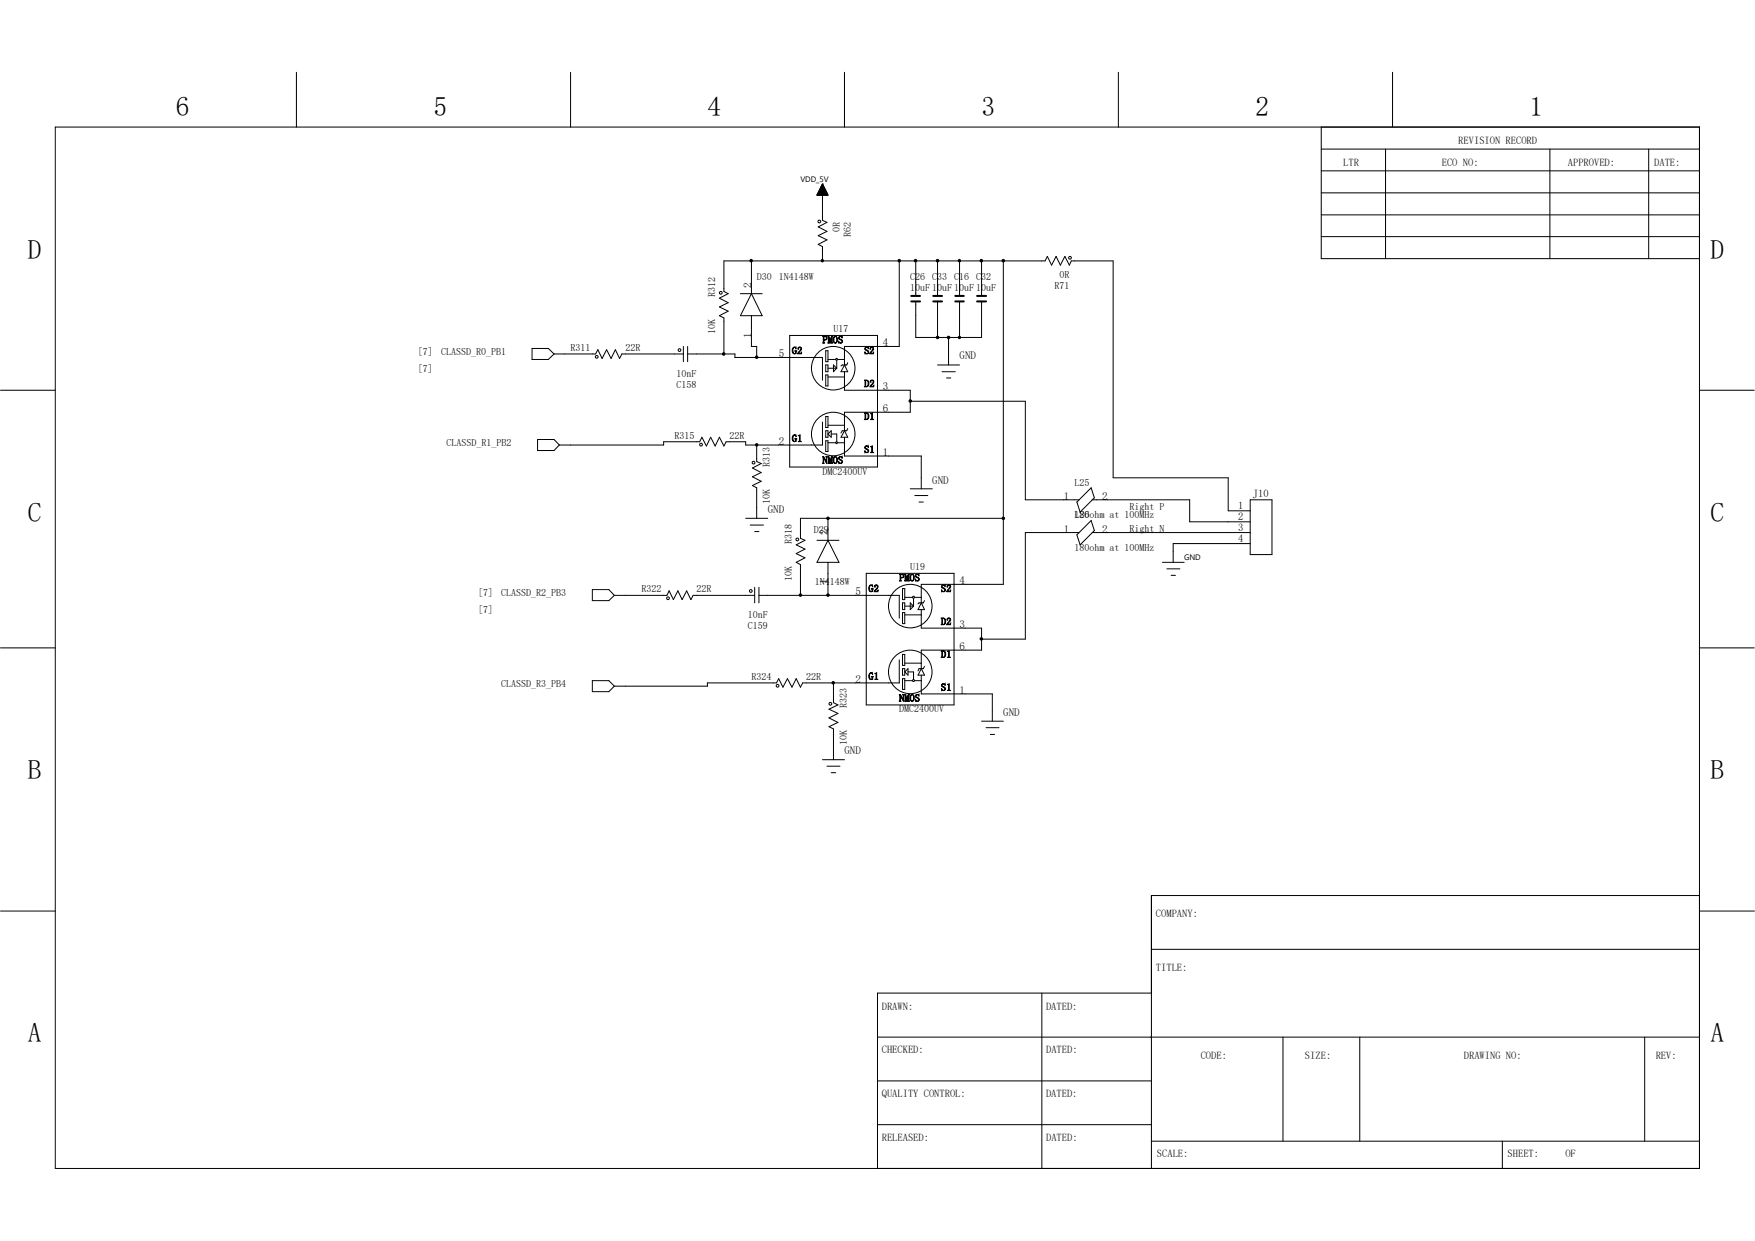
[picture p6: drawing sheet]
<svg xmlns="http://www.w3.org/2000/svg" width="297mm" height="210mm" viewBox="0 0 297 210" stroke-linecap="round" stroke-linejoin="round" font-family="sans-serif">
<g fill="none" stroke="#000" stroke-width=".17">
<path d="M50.2 12.2v9.3M96.6 12.2v9.3M142.9 12.2v9.3M189.3 12.2v9.3M235.7 12.2v9.3M9.4 21.5h278.2v176.2h-278.2zM138.3 32.9l1.8 .1M138.3 32.9v.1M138.3 32.9h1.7M138.4 32.8h1.6v.2M138.4 32.8v.2M138.4 32.7h1.6"/>
<path d="M138.5 32.6h1.5v.4M138.5 32.6v.4M138.5 32.6h1.4M138.5 33v-.5h1.4v.5M138.6 32.4h1.2M138.6 32.3h1.2v.7M138.6 32.3v.7M138.6 32.3h1.1M138.7 32.2h1v.8M138.7 32.2v.8M138.7 32.1h1M138.8 32h.9v1"/>
<path d="M138.9 31.9h.7v1.1M138.9 31.7h.6v1.3M138.9 31.7v1.3M138.9 31.7h.6M139 31.6h.4v1.4M139 31.5v1.5M139 31.5h.4M139 31.5h.4v1.5M139 31.4v1.6M139.1 31.4h.2M139.1 31.3h.2v1.7M139.1 31.2v1.8"/>
<path d="M139.1 31.2h.1M139.2 31.2h.1M139.2 31.2v6.1l.8 .3-1.5 .8 1.5 .8-1.5 .7 1.5 .7-1.5 .8 .7 .3v2.5M139.2 31.2l.9 1.8h-1.8zM139.5 31.8h-.6v1.2M139.6 32h-.8v1M223.6 25.2h64M223.6 28.9h64M223.6 36.4h64M223.6 21.5v22.3h64M223.6 32.6h64M234.5 25.2v18.6"/>
<path d="M262.3 25.2v18.6M279 25.2v18.6M90 59h2.8l1 .9-1 .9h-2.8zM93.8 59.9h7l.4-.7 .7 1.5 .8-1.5 .7 1.5 .7-1.5 .8 1.5 .3-.8h10.5M115.7 58.6v2.6M116.4 59.9h8v.6h14.8v3.8M116.4 58.6v2.6M122.5 59.9v-6.1l-.7-.4 1.4-.7-1.4-.8 1.4-.7-1.4-.7 1.4-.8-.7-.4v-5.1h54.4l.3-.8 .8 1.5 .7-1.5 .8 1.5 .7-1.5 .8 1.5 .3-.7h7.1v36.7h19.5v5.5h3.7M125.3 49.7h3.7M127.2 49.7l1.8 3.7h-3.7zM127.2 44.2v5.5M127.2 53.4v5.2h.9v1.9"/>
<path d="M133.6 56.8h14.9v22.2h-14.9zM139.7 59.4h.4v1.8h-.4zM152.2 44.2v14.4h-9.3v3.2M155 51v6.1h11.1v-6.1M155 44.2v5.9M158.7 44.2v5.9M158.7 51v6.1M160.5 57.1v4.7M162.4 44.2v5.9M162.4 51v6.1M166.1 44.2v5.9M169.8 44.2v54.7h-13.9v3.1"/>
<path d="M223.6 40h64M.1 66h9.3M91 74.4h2.8l.9 .9-.9 .9h-2.8zM128.1 75.3v2.8l.7 .3-1.5 .8 1.5 .8-1.5 .7 1.5 .7-1.5 .8 .8 .3v5.2M139.2 71.4v3.9h-13v-.5h-3.3l-.4 .7-.7-1.5-.8 1.5-.7-1.5-.8 1.5-.7-1.5-.4 .8h-6.1v.5h-17.6M139.7 61.8h.4v1.1h-.4zM139.7 63.5h.4v1.8h-.4zM139.7 70.5h.4v1.8h-.4zM139.7 72.9h.4v1.1h-.4zM139.7 74.6h.4v1.8h-.4zM140.1 74.9h1.3M140.1 72h2.8"/>
<path d="M140.1 62.3h1.5M140.1 60.8h1.3M140.1 63.8h2.8M140.7 73.4h.9v1.4M140.7 72.9v1.1l-.6-.6zM141.1 61.8l.5 .5-.5 .6zM141.6 61v1.3M141.8 74.9h1.1M141.8 60.8h1.1M142.9 72.9h.1M142.9 61.8h.1M142.9 62.9v3.1h11.2v3.8h-11.2v3.1"/>
<path d="M142.9 74v3.2h13v5.5M142.9 72.9l.6 1.1h-1.2zM142.9 61.8l.6 1.1h-1.2zM143.5 72.5l-.2 .4h-.8l-.2 .4M143.5 61.4l-.2 .4h-.8l-.2 .1M154.1 67.9h19.4v16.7h9.1M158.7 61.8h3.7M159.4 62.9h2.3M160.2 64h.7M287.6 66h9.3M100.2 99.8h2.8l1 1-1 .8h-2.8zM126.2 87.7h3.7"/>
<path d="M127 88.9h2.2M127.7 99.4v2.6M127.7 90h.7M128.4 99.4v2.6M138.3 91.4h3.7M140.1 91.4l1.9 3.8h-3.7zM140.1 87.7v3.7M140.1 95.2v5.6M146.6 97h14.9v22.3h-14.9zM152.7 99.6h.4v1.9h-.4zM154.1 82.7h3.7M154.8 83.9h2.2"/>
<path d="M155.5 85h.8M169.8 87.7h-34.3v3.4l.7 .3-1.5 .8 1.5 .7-1.5 .8 1.5 .7-1.5 .8 .8 .3v5.3M182.2 85l2.5-2.5 .5 1.7-2.4 2.5zM182.2 90.5l2.5-2.4 .5 1.7-2.4 2.4zM182.6 90.1h-9.1v18.1h-7.4M184.8 84.6h16.5v3.7h10.3M184.8 90.1h26.8M196.7 95.2h3.7M197.5 96.3h2.2M198.2 97.4h.7M211.6 84.6h3.7v9.3h-3.7zM211.6 92h-13.1v3.2"/>
<path d="M.1 109.6h9.3M100.2 115.2h2.8l1 .9-1 1h-2.8zM104 100.8h8.9l.3-.8 .8 1.5 .7-1.5 .7 1.5 .8-1.5 .7 1.5 .4-.7h10.4M128.4 100.8h23.8v3.8M141.1 115.6v3.3l.7 .4-1.5 .7 1.5 .7-1.5 .8 1.5 .8-1.5 .7 .8 .4v5.2M152.2 111.7v3.9h-16.4l-.3 .7-.8-1.4-.7 1.4-.7-1.4-.8 1.4-.7-1.4-.4 .7h-11.7v.5h-15.7M152.7 102h.4v1.2h-.4zM152.7 103.7h.4v1.8h-.4zM152.7 110.7h.4v1.9h-.4zM152.7 113.2h.4v1.1h-.4zM152.7 114.9h.4v1.8h-.4zM153.1 115.2h1.3"/>
<path d="M153.1 112.2h2.8M153.1 102.6h1.5M153.1 101.1h1.3M153.1 104.1h2.8M153.7 113.7h.9v1.3M153.7 113.2v1.1l-.6-.6zM154.1 102l.5 .6-.5 .6zM154.6 101.3v1.3M154.8 115.2h1.1M154.8 101.1h1.1M155.9 113.2h.1M155.9 102h.1"/>
<path d="M155.9 103.2v3.1h10.2v3.7h-10.2v3.2M155.9 113.2l.6 1.1h-1.1zM155.9 114.3v3.1h12v4.6M155.9 102l.6 1.2h-1.1zM156.5 112.8l-.2 .4h-.8l-.1 .3M156.5 101.6l-.2 .4h-.8l-.1 .2M287.6 109.6h9.3M139.2 128.6h3.7M140 129.7h2.2M140.7 130.8h.7M166.1 122h3.7M166.9 123.1h2.2"/>
<path d="M167.6 124.3h.7M.1 154.2h9.3M287.6 151.6h-92.7v46.1M287.7 154.2h9.2M148.5 175.5h139.1M176.3 168.1v29.6M194.9 160.7h92.7M194.9 168.1h-46.4v29.6M217.1 175.5v17.6M230.1 175.5v17.6M278.3 175.5v17.6M148.5 182.9h46.4"/>
<path d="M148.5 190.3h46.4M194.9 193.1h92.7M254.3 193.1v4.6"/>
<circle cx="138.7" cy="37.5" r=".23"/>
<circle cx="115" cy="59.2" r=".23"/>
<circle cx="122" cy="49.6" r=".23"/>
<circle cx="181.1" cy="43.6" r=".23"/>
<circle cx="101" cy="60.4" r=".23"/>
<circle cx="118.6" cy="75.2" r=".23"/>
<circle cx="127.5" cy="78.3" r=".23"/>
<circle cx="141" cy="73.4" r="3.7"/>
<circle cx="141" cy="62.3" r="3.7"/>
<circle cx="141.6" cy="60.8" r=".16"/>
<circle cx="141.6" cy="74.9" r=".16"/>
<circle cx="134.9" cy="91.3" r=".23"/>
<circle cx="113.1" cy="101.2" r=".23"/>
<circle cx="127.1" cy="100" r=".23"/>
<circle cx="131.6" cy="116.1" r=".23"/>
<circle cx="140.5" cy="119.1" r=".23"/>
<circle cx="154.1" cy="113.7" r="3.7"/>
<circle cx="154.1" cy="102.6" r="3.7"/>
<circle cx="154.6" cy="115.2" r=".17"/>
<circle cx="154.6" cy="101.1" r=".17"/>
</g>
<path d="M154.2 50.1h1.5M154.2 51h1.5M157.9 50.1h1.5M157.9 51h1.5M161.7 50.1h1.4M161.7 51h1.4M165.4 50.1h1.5M165.4 51h1.5" fill="none" stroke="#000" stroke-width=".34"/>
<g fill="#000" stroke="#000" stroke-width=".17">
<circle cx="122.5" cy="59.9" r=".21"/>
<circle cx="127.1" cy="44.1" r=".21"/>
<circle cx="139.2" cy="44.1" r=".2"/>
<circle cx="152.2" cy="44.1" r=".21"/>
<circle cx="154.9" cy="44.1" r=".21"/>
<circle cx="158.7" cy="57.1" r=".21"/>
<circle cx="158.7" cy="44.1" r=".21"/>
<circle cx="160.5" cy="57.1" r=".21"/>
<circle cx="162.4" cy="57.1" r=".2"/>
<circle cx="162.4" cy="44.1" r=".2"/>
<circle cx="166.1" cy="44.1" r=".21"/>
<circle cx="169.8" cy="44.1" r=".21"/>
<circle cx="128.1" cy="60.5" r=".21"/>
<circle cx="128.1" cy="75.3" r=".21"/>
<circle cx="154.1" cy="67.9" r=".21"/>
<circle cx="140.1" cy="87.7" r=".21"/>
<circle cx="169.8" cy="87.7" r=".21"/>
<circle cx="135.5" cy="100.7" r=".21"/>
<circle cx="140.1" cy="100.7" r=".21"/>
<circle cx="141" cy="115.5" r=".21"/>
<circle cx="166.1" cy="108.1" r=".21"/>
</g>
<g font-size="4.6">
<text x="29.8" y="19.6">6</text>
<text x="73.4" y="19.6">5</text>
<text x="119.7" y="19.6">4</text>
<text x="166.1" y="19.6">3</text>
<text x="212.5" y="19.6">2</text>
<text x="258.9" y="19.6">1</text>
<text x="4.7" y="43.8">D</text>
<text x="289.5" y="43.8">D</text>
<text x="4.7" y="88.3">C</text>
<text x="289.5" y="88.3">C</text>
<text x="4.7" y="131.9">B</text>
<text x="289.5" y="131.9">B</text>
<text x="4.7" y="176.4">A</text>
<text x="289.5" y="176.4">A</text>
</g>
<g font-size="1.9">
<text x="127.2" y="48.8" transform="rotate(-90 127.2 48.8)">2</text>
<text x="127.2" y="57.2" transform="rotate(-90 127.2 57.2)">1</text>
<text x="149.4" y="58.6">4</text>
<text x="131.8" y="60.5">5</text>
<text x="162.4" y="60.8">GND</text>
<text x="149.4" y="69.8">6</text>
<text x="149.4" y="66">3</text>
<text x="131.8" y="75.3">2</text>
<text x="149.4" y="77.2">1</text>
<text x="157.8" y="81.8">GND</text>
<text x="129.9" y="86.8">GND</text>
<text x="180" y="84.6">1</text>
<text x="186.5" y="84.6">2</text>
<text x="140.1" y="90.5" transform="rotate(-90 140.1 90.5)">2</text>
<text x="180" y="90.1">1</text>
<text x="186.5" y="90.1">2</text>
<text x="140.1" y="98.9" transform="rotate(-90 140.1 98.9)">1</text>
<text x="144.8" y="100.8">5</text>
<text x="162.4" y="98.9">4</text>
<text x="162.4" y="106.3">3</text>
<text x="162.4" y="110">6</text>
<text x="144.8" y="115.6">2</text>
<text x="162.4" y="117.4">1</text>
<text x="169.8" y="121.1">GND</text>
<text x="142.9" y="127.6">GND</text>
</g>
<g font-size="1.8">
<text x="227.3" y="28">LTR</text>
<text x="244" y="28">ECO NO:</text>
<text x="246.8" y="24.3">REVISION RECORD</text>
<text x="265.3" y="28">APPROVED:</text>
<text x="280" y="28">DATE:</text>
<text x="209.5" y="86.1">1</text>
<text x="209.5" y="87.9">2</text>
<text x="209.5" y="89.8">3</text>
<text x="212" y="84">J10</text>
<text x="209.5" y="91.7">4</text>
<text x="195.6" y="155.1">COMPANY:</text>
<text x="195.6" y="164.4">TITLE:</text>
<text x="149.2" y="170.9">DRAWN:</text>
<text x="177" y="170.9">DATED:</text>
<text x="149.2" y="178.3">CHECKED:</text>
<text x="177" y="178.3">DATED:</text>
<text x="203.2" y="179.2">CODE:</text>
<text x="220.9" y="179.2">SIZE:</text>
<text x="247.7" y="179.2">DRAWING NO:</text>
<text x="280.2" y="179.2">REV:</text>
<text x="149.2" y="185.7">QUALITY CONTROL:</text>
<text x="177" y="185.7">DATED:</text>
<text x="149.2" y="193.1">RELEASED:</text>
<text x="177" y="193.1">DATED:</text>
<text x="195.8" y="195.9">SCALE:</text>
<text x="255.1" y="195.9">SHEET:</text>
<text x="264.9" y="195.9">OF</text>
</g>
<g font-size="1.7">
<text x="142.1" y="39.3" transform="rotate(-90 142.1 39.3)">0R</text>
<text x="144" y="40.2" transform="rotate(-90 144 40.2)">R62</text>
<text x="128.1" y="47.5">D30</text>
<text x="131.8" y="47.5">1N4148W</text>
<text x="154.1" y="47.5">C26</text>
<text x="157.8" y="47.5">C33 C16</text>
<text x="165.2" y="47.5">C32</text>
<text x="179.3" y="47.1">0R</text>
<text x="121" y="50.2" transform="rotate(-90 121 50.2)">R312</text>
<text x="154.1" y="49.3">10uF 10uF 10uF 10uF</text>
<text x="178.4" y="48.9">R71</text>
<text x="96.6" y="59.4">R311</text>
<text x="105.8" y="59.4">22R</text>
<text x="121" y="56.6" transform="rotate(-90 121 56.6)">10K</text>
<text x="134" y="59.9">G2</text>
<text x="139.2" y="58.1">PMOS</text>
<text x="141.1" y="56.2">U17</text>
<text x="146.3" y="59.9">S2</text>
<text x="70.7" y="60.1">[7]</text>
<text x="70.7" y="62.9">[7]</text>
<text x="74.6" y="60.1">CLASSD_R0_PB1</text>
<text x="114.5" y="65.6">C158</text>
<text x="114.5" y="63.8">10nF</text>
<text x="146.3" y="65.5">D2</text>
<text x="146.3" y="71">D1</text>
<text x="75.6" y="75.5">CLASSD_R1_PB2</text>
<text x="114.1" y="74.2">R315</text>
<text x="123.4" y="74.2">22R</text>
<text x="134" y="74.8">G1</text>
<text x="146.3" y="76.6">S1</text>
<text x="130.3" y="79" transform="rotate(-90 130.3 79)">R313</text>
<text x="139.2" y="78.4">NMOS</text>
<text x="139.2" y="80.3">DMC2400UV</text>
<text x="181.9" y="82.2">L25</text>
<text x="130.3" y="85.3" transform="rotate(-90 130.3 85.3)">10K</text>
<text x="181.9" y="87.7">180ohm at 100MHz</text>
<text x="181.9" y="87.7">L26</text>
<text x="191.1" y="86.3">Right P</text>
<text x="191.1" y="90">Right N</text>
<text x="134" y="92" transform="rotate(-90 134 92)">R318</text>
<text x="137.7" y="90.1">D29</text>
<text x="181.9" y="93.3">180ohm at 100MHz</text>
<text x="80.9" y="100.9">[7]</text>
<text x="84.8" y="100.9">CLASSD_R2_PB3</text>
<text x="108.6" y="100.2">R322</text>
<text x="117.9" y="100.2">22R</text>
<text x="134" y="98.3" transform="rotate(-90 134 98.3)">10K</text>
<text x="137.9" y="99.1">1N4148W</text>
<text x="147" y="100.2">G2</text>
<text x="152.2" y="98.3">PMOS</text>
<text x="154.1" y="96.5">U19</text>
<text x="159.3" y="100.2">S2</text>
<text x="80.9" y="103.7">[7]</text>
<text x="126.5" y="106.4">C159</text>
<text x="126.5" y="104.6">10nF</text>
<text x="159.3" y="105.7">D2</text>
<text x="159.3" y="111.3">D1</text>
<text x="84.8" y="116.3">CLASSD_R3_PB4</text>
<text x="127.2" y="115">R324</text>
<text x="136.4" y="115">22R</text>
<text x="143.3" y="119.8" transform="rotate(-90 143.3 119.8)">R323</text>
<text x="147" y="115">G1</text>
<text x="152.2" y="118.7">NMOS</text>
<text x="159.3" y="116.9">S1</text>
<text x="152.2" y="120.6">DMC2400UV</text>
<text x="143.3" y="126.2" transform="rotate(-90 143.3 126.2)">10K</text>
</g>
<g font-size="1.3">
<text x="135.5" y="30.8">VDD_5V</text>
<text x="200.4" y="94.7">GND</text>
</g>
</svg>
